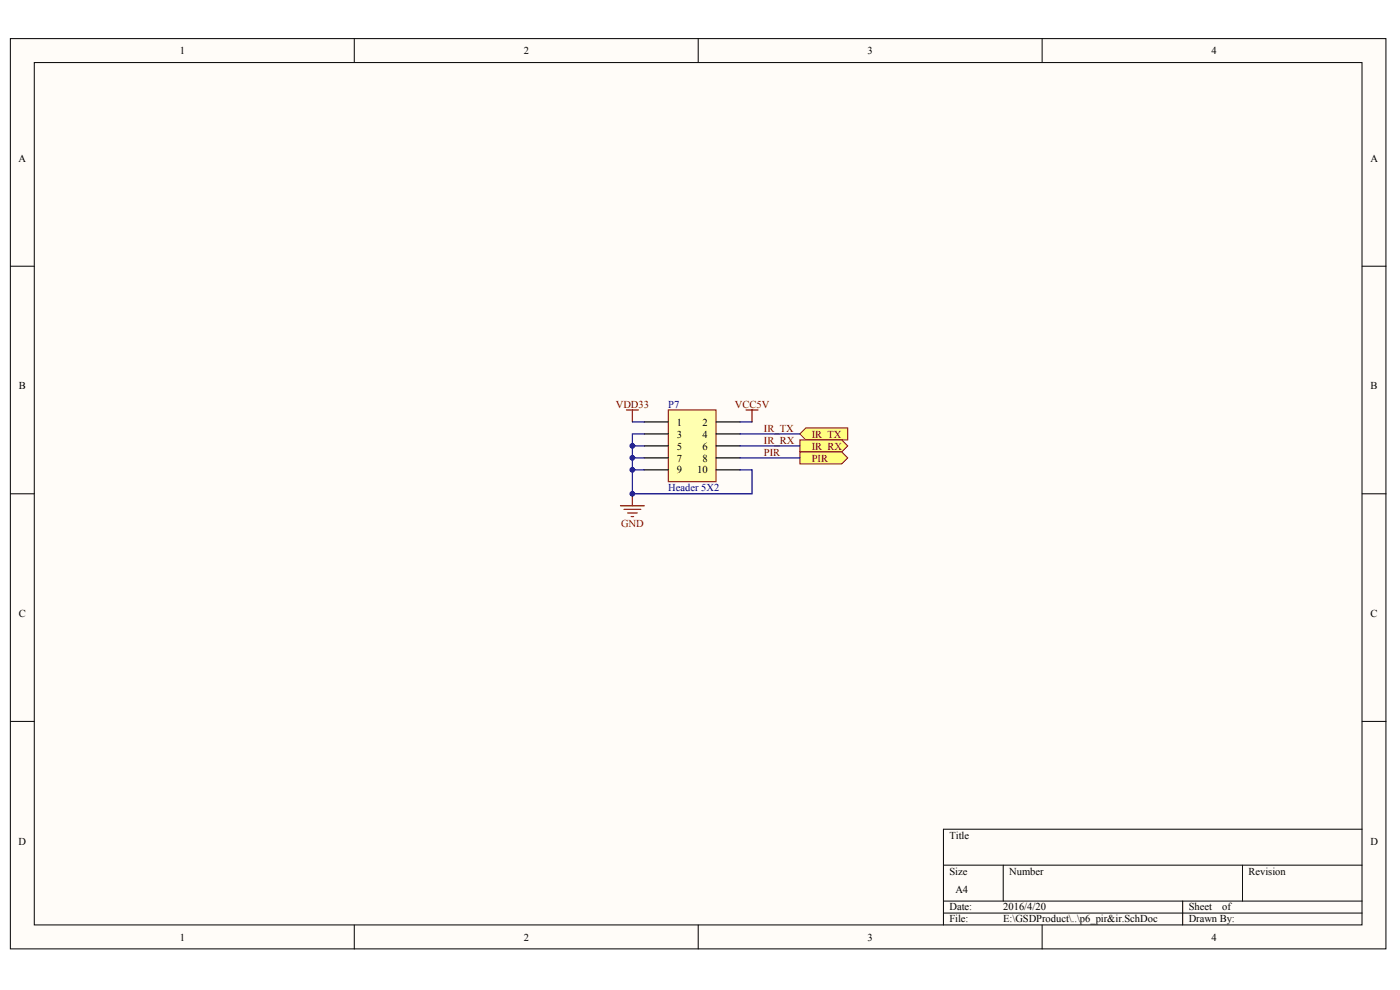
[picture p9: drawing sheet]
<svg xmlns="http://www.w3.org/2000/svg" width="296mm" height="209mm" viewBox="0 0 296 209" stroke-linecap="round" stroke-linejoin="round" font-family="sans-serif">
<g fill="#fffcf8" stroke="#000" stroke-width=".21">
<path d="M2.2 8.2h290.8v192.3h-290.8z"/>
<path d="M7.2 13.2h280.7v182.2h-280.7z"/>
</g>
<g fill="none" stroke="#000" stroke-width=".21">
<path d="M74.9 8.2v5M147.6 8.2v5M220.3 8.2v5M2.2 56.3h5M288 56.3h5M2.2 104.3h5M288 104.3h5M2.2 152.4h5M288 152.4h5M288 175.2h-88.5v20.3M74.9 195.5v5M147.6 195.5v5"/>
<path d="M199.5 182.8h88.5M199.5 190.4h88.5M199.5 192.9h88.5M212.1 182.8v7.6M220.3 195.5v5M250 190.4v5.1M262.7 182.8v7.6"/>
</g>
<path d="M132.4 86.6h2.6M133.7 86.6v2.6M157.7 86.6h2.6M159 86.6v2.6M131.2 106.9h5M131.9 107.6h3.6M132.7 108.4h2M133.4 109.2h.6M133.7 104.3v2.6" fill="none" stroke="#800000" stroke-width=".25"/>
<path d="M141.3 86.6h10.1v15.2h-10.1z" fill="#ffffb0" stroke="#800000" stroke-width=".21"/>
<path d="M136.2 89.2h5.1M136.2 91.7h5.1M136.2 94.2h5.1M136.2 96.8h5.1M136.2 99.3h5.1M151.4 89.2h5.1M151.4 91.7h5.1M151.4 94.2h5.1M151.4 96.8h5.1M151.4 99.3h5.1" fill="none" stroke="#000" stroke-width=".25"/>
<path d="M133.7 99.3h2.5M156.5 99.3h2.5v5h-25.3" fill="none" stroke="#000080" stroke-width=".25"/>
<g fill="#ffff80" stroke="#800000" stroke-width=".21">
<path d="M170.4 90.4h8.8v2.6h-8.8l-1.3-1.3z" fill-rule="evenodd"/>
<path d="M169.1 93h8.9l1.2 1.2-1.2 1.3h-8.9z" fill-rule="evenodd"/>
<path d="M169.1 95.5h8.9l1.2 1.3-1.2 1.2h-8.9z" fill-rule="evenodd"/>
</g>
<path d="M133.7 89.2h2.5M133.7 94.2h2.5M133.7 96.8h2.5M136.2 91.7h-2.5v12.6M156.5 89.2h2.5M156.5 94.2h12.6M156.5 96.8h12.6M156.5 91.7h12.6" fill="none" stroke="#000080" stroke-width=".25"/>
<g fill="#000080" stroke="#000080" stroke-width=".21">
<circle cx="133.7" cy="104.3" r=".49"/>
<circle cx="133.7" cy="99.3" r=".49"/>
<circle cx="133.7" cy="96.7" r=".49"/>
<circle cx="133.7" cy="94.2" r=".49"/>
</g>
<g font-size="2.2">
<text x="38" y="11.4">1</text>
<text x="110.7" y="11.4">2</text>
<text x="183.4" y="11.4">3</text>
<text x="256.1" y="11.4">4</text>
<text x="3.9" y="34.2">A</text>
<text x="289.7" y="34.2">A</text>
<text x="4" y="82.3">B</text>
<text x="289.8" y="82.3">B</text>
<text x="143.1" y="89.9">1</text>
<text x="148.5" y="89.9">2</text>
<text x="143.1" y="92.5">3</text>
<text x="143.1" y="95">5</text>
<text x="148.5" y="92.5">4</text>
<text x="148.5" y="95">6</text>
<text x="143.1" y="97.5">7</text>
<text x="143.1" y="100.1">9</text>
<text x="147.4" y="100.1">10</text>
<text x="148.5" y="97.5">8</text>
<text x="4" y="130.4">C</text>
<text x="289.8" y="130.4">C</text>
<text x="3.9" y="178.5">D</text>
<text x="200.7" y="177.2">Title</text>
<text x="289.7" y="178.5">D</text>
<text x="200.7" y="184.8">Size</text>
<text x="213.4" y="184.8">Number</text>
<text x="263.9" y="184.8">Revision</text>
<text x="202" y="188.6">A4</text>
<text x="200.7" y="192.4">Date:</text>
<text x="200.7" y="194.9">File:</text>
<text x="212.1" y="192.4">2016/4/20</text>
<text x="212.1" y="194.9">E:\GSDProduct\..\p6_pir&amp;ir.SchDoc</text>
<text x="251.3" y="192.4">Sheet</text>
<text x="251.3" y="194.9">Drawn By:</text>
<text x="258.4" y="192.4">of</text>
<text x="38" y="198.7">1</text>
<text x="110.7" y="198.7">2</text>
<text x="183.4" y="198.7">3</text>
<text x="256.1" y="198.7">4</text>
</g>
<g font-size="2.2" fill="#800000">
<text x="130.2" y="86.1">VDD33</text>
<text x="155.4" y="86.1">VCC5V</text>
<text x="161.5" y="91.2">IR_TX</text>
<text x="161.5" y="93.7">IR_RX</text>
<text x="171.6" y="92.5">IR_TX</text>
<text x="171.6" y="95">IR_RX</text>
<text x="161.5" y="96.3">PIR</text>
<text x="171.6" y="97.5">PIR</text>
<text x="131.3" y="111.4">GND</text>
</g>
<g font-size="2.2" fill="#000080">
<text x="141.3" y="86.1">P7</text>
<text x="141.3" y="103.9">Header 5X2</text>
</g>
</svg>
